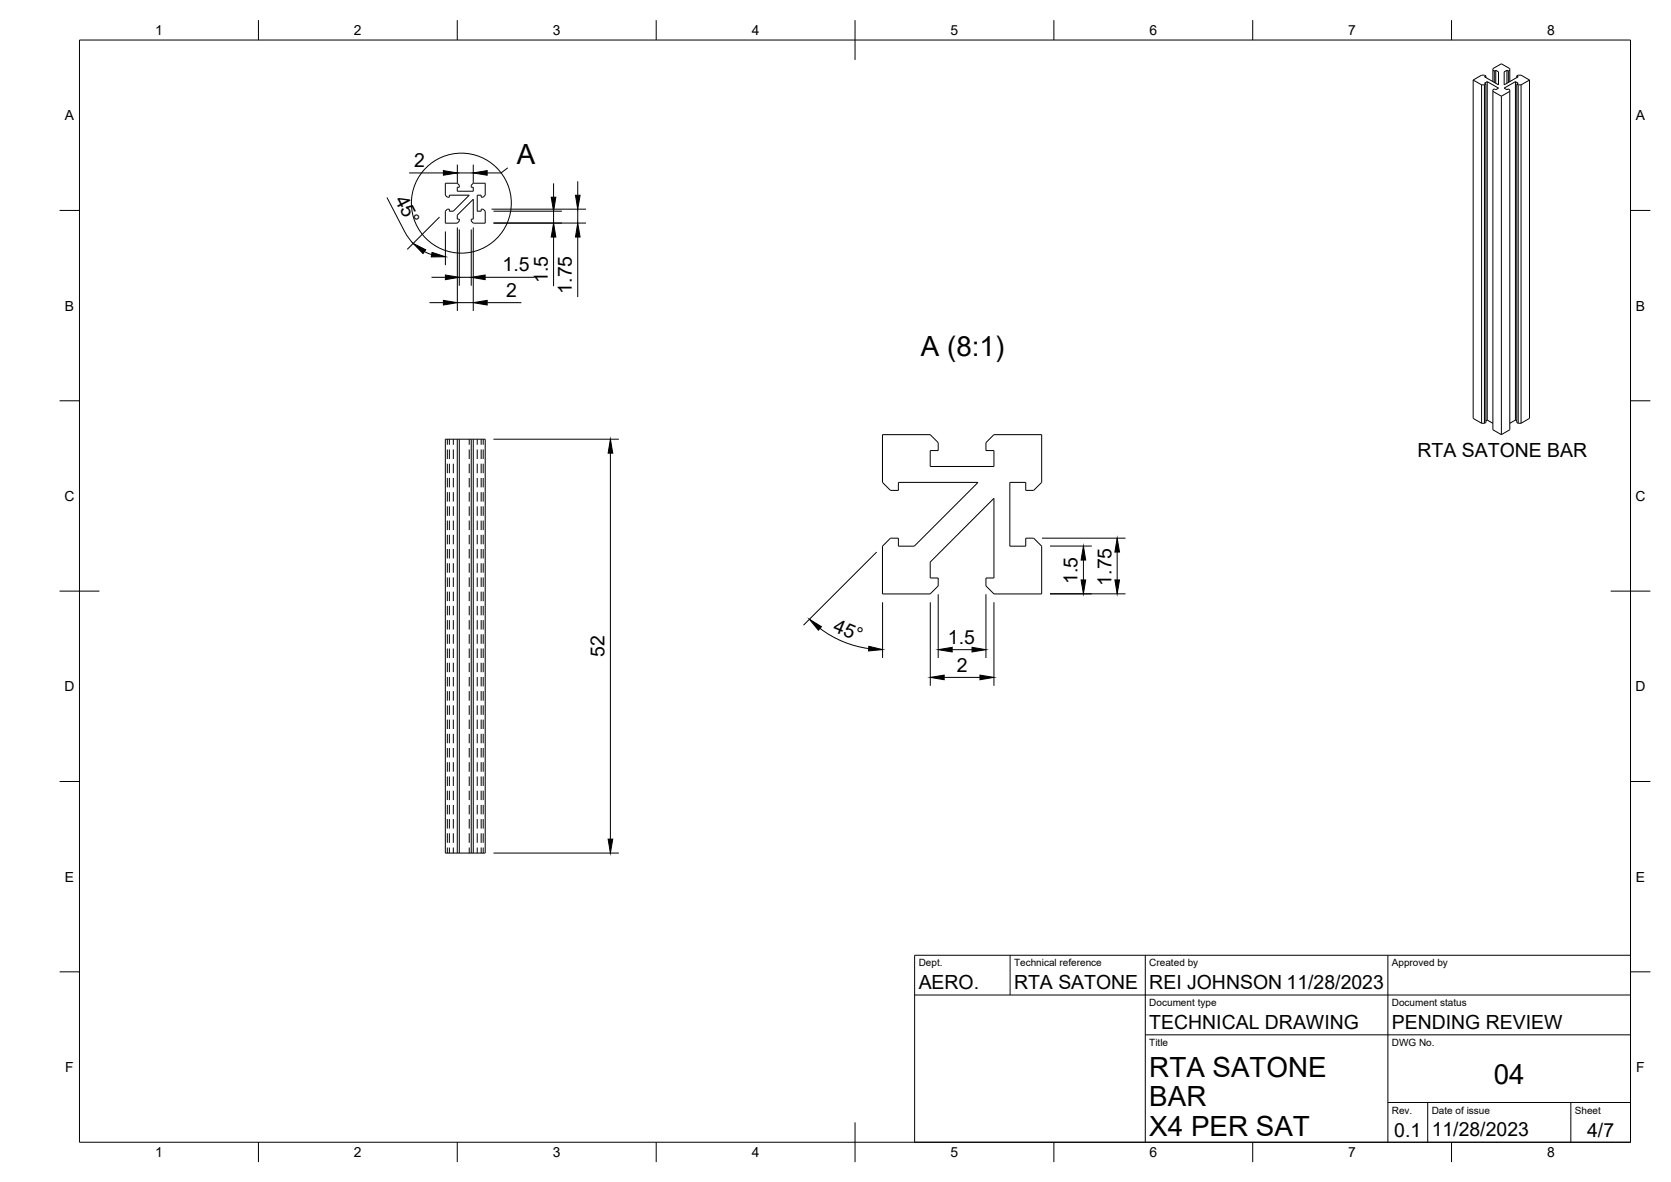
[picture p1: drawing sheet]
<svg xmlns="http://www.w3.org/2000/svg" width="420mm" height="297mm" viewBox="0 0 420 297" stroke-linecap="round" stroke-linejoin="round" font-family="sans-serif">
<!-- layer: Visible -->
<g fill="none" stroke="#000" stroke-width=".25">
<path d="M373.6 19.1l-1.1-.2-2.1 1.2M373.6 19.1v.4M375.4 17.7l.3 .2M375.7 17.9v2.8M376.1 17.7l.7 .4v3.2l-3.5-2 .3-.2M376.1 17.7l-.4 .2M376.1 17.7v3.2M378.9 17.7l-.7 .4v3.2l3.5-2-.3-.2M378.9 17.7l.4 .2M378.9 17.7v3.2M379.3 17.9v2.8M379.6 17.7l-.3 .2"/>
<path d="M381.4 19.1l1.1-.2 2.1 1.2M381.4 19.1v.4M370.4 20.1v85l2.1 1.3M370.4 20.1l2.1 1.2M372.5 21.3h.8M372.5 21.3v85.1M373.3 21.3v85.1M373.6 21.1v85.1l-.3 .2M373.6 21.1l-.3 .2M374 20.5l2.8 1.6-.7 .4-.4-.2-.3 .2v85.5l2.1 1.2M374 20.5l-.7 .4 .3 .2M374 20.5v85.1"/>
<path d="M375.4 23l2.1 1.2M375.4 20.5v-3.2l2.1-1.3 2.1 1.3v3.2M377.5 24.2v85M379.6 23l-2.1 1.2M381 20.5l-2.8 1.6 .7 .4 .4-.2 .3 .2v85.5l-2.1 1.2M381 20.5l.7 .4-.3 .2M381 20.5v85.1M381.4 21.1v85.1l.3 .2M381.4 21.1l.3 .2M381.7 21.3h.8M381.7 21.3v85.1M382.5 21.3v85.1"/>
<path d="M384.6 20.1v85l-2.1 1.3M384.6 20.1l-2.1 1.2M112 46h3l.5 .6v.5h-.5v1h4v-1h-.5v-.5l.5-.6h3v3.1l-.5 .5h-.5v-.5h-1v4h1v-.5h.5l.5 .5v3h-3l-.5-.5v-.5h.5v-5l-4 4v1h.5v.5l-.5 .5h-3v-3l.5-.5h.5v.5h1l4-4h-5v.5h-.5l-.5-.5zM112 110.4h10v104h-10zM115 110.4v104M115.5 110.4v104M118.5 110.4v104M119 110.4v104M221.9 109.2h12l2 2v2h-2v4h16v-4h-2v-2l2-2h12v12l-2 2h-2v-2h-4v16.1h4v-2.1h2l2 2.1v12h-12l-2-2.1v-1.9h2v-20.1l-16 16.1v4h2v1.9l-2 2.1h-12v-12l2-2.1h2v2.1h4l16-16.1h-20v2h-2l-2-2zM372.5 106.4h.8M374 105.6l1.4 .8M374 105.6l-.4 .2"/>
<path d="M381 105.6l.4 .2M381 105.6l-1.4 .8M381.7 106.4h.8"/>
</g>
<!-- layer: Hidden -->
<g fill="none" stroke="#000" stroke-width=".25">
<path d="M112.5 110.4v1.4M112.5 113v2.3M112.5 116.5v2.4M113 110.4v1.4M113 113v2.3M113 116.5v2.4M114 110.4v1.4M114 113v2.3M114 116.5v2.4M118 110.4v1.4M118 113v2.3M118 116.5v2.4"/>
<path d="M120 110.4v1.4M120 113v2.3M120 116.5v2.4M121 110.4v1.4M121 113v2.3M121 116.5v2.4M121.5 110.4v1.4M121.5 113v2.3M121.5 116.5v2.4M112.5 120.1v2.4M112.5 123.7v2.4M112.5 127.2v2.4"/>
<path d="M112.5 130.8v2.4M112.5 134.4v2.4M112.5 138v2.3M113 120.1v2.4M113 123.7v2.4M113 127.2v2.4M113 130.8v2.4M113 134.4v2.4M113 138v2.3M114 120.1v2.4M114 123.7v2.4M114 127.2v2.4"/>
<path d="M114 130.8v2.4M114 134.4v2.4M114 138v2.3M118 120.1v2.4M118 123.7v2.4M118 127.2v2.4M118 130.8v2.4M118 134.4v2.4M118 138v2.3M120 120.1v2.4M120 123.7v2.4M120 127.2v2.4"/>
<path d="M120 130.8v2.4M120 134.4v2.4M120 138v2.3M121 120.1v2.4M121 123.7v2.4M121 127.2v2.4M121 130.8v2.4M121 134.4v2.4M121 138v2.3M121.5 120.1v2.4M121.5 123.7v2.4M121.5 127.2v2.4"/>
<path d="M121.5 130.8v2.4M121.5 134.4v2.4M121.5 138v2.3M112.5 141.5v2.4M112.5 145.1v2.4M112.5 148.7v2.4M112.5 152.3v2.3M112.5 155.8v2.4M112.5 159.4v2.4M113 141.5v2.4M113 145.1v2.4M113 148.7v2.4"/>
<path d="M113 152.3v2.3M113 155.8v2.4M113 159.4v2.4M114 141.5v2.4M114 145.1v2.4M114 148.7v2.4M114 152.3v2.3M114 155.8v2.4M114 159.4v2.4M118 141.5v2.4M118 145.1v2.4M118 148.7v2.4"/>
<path d="M118 152.3v2.3M118 155.8v2.4M118 159.4v2.4M120 141.5v2.4M120 145.1v2.4M120 148.7v2.4M120 152.3v2.3M120 155.8v2.4M120 159.4v2.4M121 141.5v2.4M121 145.1v2.4M121 148.7v2.4"/>
<path d="M121 152.3v2.3M121 155.8v2.4M121 159.4v2.4M121.5 141.5v2.4M121.5 145.1v2.4M121.5 148.7v2.4M121.5 152.3v2.3M121.5 155.8v2.4M121.5 159.4v2.4M112.5 163v2.4M112.5 166.5v2.4M112.5 170.1v2.4"/>
<path d="M112.5 173.7v2.4M112.5 177.3v2.3M113 163v2.4M113 166.5v2.4M113 170.1v2.4M113 173.7v2.4M113 177.3v2.3M114 163v2.4M114 166.5v2.4M114 170.1v2.4M114 173.7v2.4M114 177.3v2.3"/>
<path d="M118 163v2.4M118 166.5v2.4M118 170.1v2.4M118 173.7v2.4M118 177.3v2.3M120 163v2.4M120 166.5v2.4M120 170.1v2.4M120 173.7v2.4M120 177.3v2.3M121 163v2.4M121 166.5v2.4"/>
<path d="M121 170.1v2.4M121 173.7v2.4M121 177.3v2.3M121.5 163v2.4M121.5 166.5v2.4M121.5 170.1v2.4M121.5 173.7v2.4M121.5 177.3v2.3M112.5 180.8v2.4M112.5 184.4v2.4M112.5 188v2.4M112.5 191.5v2.4"/>
<path d="M112.5 195.1v2.4M112.5 198.7v2.4M113 180.8v2.4M113 184.4v2.4M113 188v2.4M113 191.5v2.4M113 195.1v2.4M113 198.7v2.4M114 180.8v2.4M114 184.4v2.4M114 188v2.4M114 191.5v2.4"/>
<path d="M114 195.1v2.4M114 198.7v2.4M118 180.8v2.4M118 184.4v2.4M118 188v2.4M118 191.5v2.4M118 195.1v2.4M118 198.7v2.4M120 180.8v2.4M120 184.4v2.4M120 188v2.4M120 191.5v2.4"/>
<path d="M120 195.1v2.4M120 198.7v2.4M121 180.8v2.4M121 184.4v2.4M121 188v2.4M121 191.5v2.4M121 195.1v2.4M121 198.7v2.4M121.5 180.8v2.4M121.5 184.4v2.4M121.5 188v2.4M121.5 191.5v2.4"/>
<path d="M121.5 195.1v2.4M121.5 198.7v2.4M112.5 202.3v2.3M112.5 205.8v2.4M112.5 209.4v2.4M112.5 213v1.4M113 202.3v2.3M113 205.8v2.4M113 209.4v2.4M113 213v1.4M114 202.3v2.3M114 205.8v2.4"/>
<path d="M114 209.4v2.4M114 213v1.4M118 202.3v2.3M118 205.8v2.4M118 209.4v2.4M118 213v1.4M120 202.3v2.3M120 205.8v2.4M120 209.4v2.4M120 213v1.4M121 202.3v2.3M121 205.8v2.4"/>
<path d="M121 209.4v2.4M121 213v1.4M121.5 202.3v2.3M121.5 205.8v2.4M121.5 209.4v2.4M121.5 213v1.4"/>
</g>
<!-- layer: BORDER -->
<g fill="none" stroke="#000" stroke-width=".25">
<path d="M20 10.1h390v276.9h-390zM65 5.1v5M115 5.1v5M165 5.1v5M215 5.1v10M265 5.1v5M315 5.1v5M365 5.1v5M15 52.9h5M410 52.9h5M15 100.7h5M410 100.7h5"/>
<path d="M15 148.6h10M405 148.6h10M15 196.4h5M410 196.4h5M15 244.2h5M410 244.2h5M65 287v5M115 287v5M165 287v5M215 282.1v9.9M265 287v5M315 287v5"/>
<path d="M365 287v5"/>
</g>
<!-- layer: TITLEBLOCK -->
<path d="M230 240.1h180v46.9h-180zM230 250h180M254 240.1v9.9M288 240.1v46.9M349 240.1v46.9M288 260.1h122M349 277.1h61M359 277.1v9.9M395 277.1v9.9" fill="none" stroke="#000" stroke-width=".25"/>
<!-- layer: FD_Dimensions -->
<g fill="none" stroke="#000" stroke-width=".25">
<path d="M97.3 49.6l4.8 9.3 1.8 2.3M102.9 43.5h8.6M110.5 54.6l-8.1 8.1M112 58.2v8.4M115 41.4v4.6M115 57.2v21M115 43.5h4M115.5 57.7v14.1M118.5 57.7v14.1M119 41.4v4.6M119 57.2v21M122.5 43.5h3.5"/>
<path d="M123.6 52.6h23.8M124.1 56.1h23.3M124.1 53.1h17.2M139.2 46.1v3.5M139.2 53.1v3M139.2 59.6v12.3M145.3 45.6v3.5M145.3 52.6v3.5M145.3 59.6v15M106.7 63.2l1.8 .8M108 76.1h3.5M108.5 69.7h3.5"/>
<path d="M115 76.1h4M115.5 69.7h3M122 69.7h12.4M122.5 76.1h8.6M124.1 110.4h31.5M153.5 113.9v97M220.4 138.7l-18.4 18.4M262 135.2h21M264 137.2h10.5M280.9 138.7v7M206.2 157.9a26 26 0 0 0 12.2 5.1M221.9 151.3v14"/>
<path d="M233.9 151.3v21M235.9 149.3v16.1M247.9 149.3v16.1M249.9 151.3v21M264 149.2h19M272.4 140.7v5M237.4 170.2h9M239.4 163.3h5M124.1 214.4h31.5"/>
</g>
<g fill="#000" stroke="#000" stroke-width=".25">
<path d="M111.5 42.9l3.5 .6-3.5 .5zM119 43.5l3.5-.6v1.1zM138.6 49.6h1.2l-.6 3.5zM139.2 56.1l.6 3.5h-1.2zM144.7 49.1h1.2l-.6 3.5zM145.3 56.1l.6 3.5h-1.2zM103.9 61.2l3.1 1.6-.6 .9zM108.6 63.4l3.4 1.1-3.6 .1zM111.5 75.5l3.5 .6-3.5 .6zM112 69.1l3.5 .6-3.5 .6zM118.5 69.7l3.5-.6v1.2zM119 76.1l3.5-.6v1.2z"/>
<path d="M153.5 110.4l.6 3.5h-1.2zM280.9 135.2l.6 3.5h-1.2zM203.5 155.6l3 1.9-.7 .9zM271.8 145.7h1.2l-.6 3.5zM272.4 137.2l.6 3.5h-1.2zM280.3 145.7h1.2l-.6 3.5zM218.5 162.4l3.4 .8-3.5 .4zM233.9 170.2l3.5-.5v1.1zM235.9 163.3l3.5-.6v1.1zM244.4 162.7l3.5 .6-3.5 .5zM246.4 169.7l3.5 .5-3.5 .6zM152.9 210.9h1.2l-.6 3.5z"/>
</g>
<!-- layer: Detail Boundary -->
<g fill="none" stroke="#000" stroke-width=".25">
<path d="M127.7 42.2l-1.7 1.3"/>
<circle cx="116" cy="51.1" r="12.6"/>
</g>
<g font-size="7">
<text x="130" y="41.2">A</text>
<text x="231.5" y="89.5">A (8:1)</text>
<text x="289" y="270.6">RTA SATONE</text>
<text x="375.6" y="272.3">04</text>
<text x="289" y="278.1">BAR</text>
<text x="289" y="285.5">X4 PER SAT</text>
</g>
<g font-size="4.9">
<text x="104.1" y="42.1">2</text>
<text x="99.2" y="50.2" transform="rotate(63 99.2 50.2)">45°</text>
<text x="126.4" y="68.2">1.5</text>
<text x="137.7" y="71.1" transform="rotate(-90 137.7 71.1)">1.5</text>
<text x="127.3" y="74.7">2</text>
<text x="143.8" y="73.8" transform="rotate(-90 143.8 73.8)">1.75</text>
<text x="356.4" y="114.8">RTA SATONE BAR</text>
<text x="271" y="146.8" transform="rotate(-90 271 146.8)">1.5</text>
<text x="279.4" y="147.2" transform="rotate(-90 279.4 147.2)">1.75</text>
<text x="209.2" y="158.5" transform="rotate(23 209.2 158.5)">45°</text>
<text x="238.3" y="161.8">1.5</text>
<text x="152" y="165.1" transform="rotate(-90 152 165.1)">52</text>
<text x="240.6" y="168.8">2</text>
<text x="231" y="248.5">AERO.</text>
<text x="255" y="248.5">RTA SATONE</text>
<text x="289" y="248.5">REI JOHNSON 11/28/2023</text>
<text x="289" y="258.6">TECHNICAL DRAWING</text>
<text x="350" y="258.6">PENDING REVIEW</text>
<text x="350.6" y="285.7">0.1</text>
<text x="360" y="285.5">11/28/2023</text>
<text x="399.1" y="285.7">4/7</text>
</g>
<g font-size="3.5">
<text x="39" y="8.8">1</text>
<text x="89" y="8.8">2</text>
<text x="139" y="8.8">3</text>
<text x="189" y="8.8">4</text>
<text x="239" y="8.8">5</text>
<text x="289" y="8.8">6</text>
<text x="339" y="8.8">7</text>
<text x="389" y="8.8">8</text>
<text x="16.3" y="30.2">A</text>
<text x="411.3" y="30.2">A</text>
<text x="16.3" y="78">B</text>
<text x="411.3" y="78">B</text>
<text x="16.2" y="125.9">C</text>
<text x="411.2" y="125.9">C</text>
<text x="16.2" y="173.7">D</text>
<text x="411.2" y="173.7">D</text>
<text x="16.3" y="221.6">E</text>
<text x="411.3" y="221.6">E</text>
<text x="16.4" y="269.4">F</text>
<text x="411.4" y="269.4">F</text>
<text x="39" y="290.8">1</text>
<text x="89" y="290.8">2</text>
<text x="139" y="290.8">3</text>
<text x="189" y="290.8">4</text>
<text x="239" y="290.8">5</text>
<text x="289" y="290.8">6</text>
<text x="339" y="290.8">7</text>
<text x="389" y="290.8">8</text>
</g>
<g font-size="2.5">
<text x="231" y="242.9">Dept.</text>
<text x="255" y="242.9">Technical reference</text>
<text x="289" y="242.9">Created by</text>
<text x="350" y="242.9">Approved by</text>
<text x="289" y="252.8">Document type</text>
<text x="350" y="252.8">Document status</text>
<text x="289" y="262.9">Title</text>
<text x="350" y="262.9">DWG No.</text>
<text x="350" y="279.9">Rev.</text>
<text x="360" y="279.9">Date of issue</text>
<text x="396" y="279.9">Sheet</text>
</g>
</svg>
